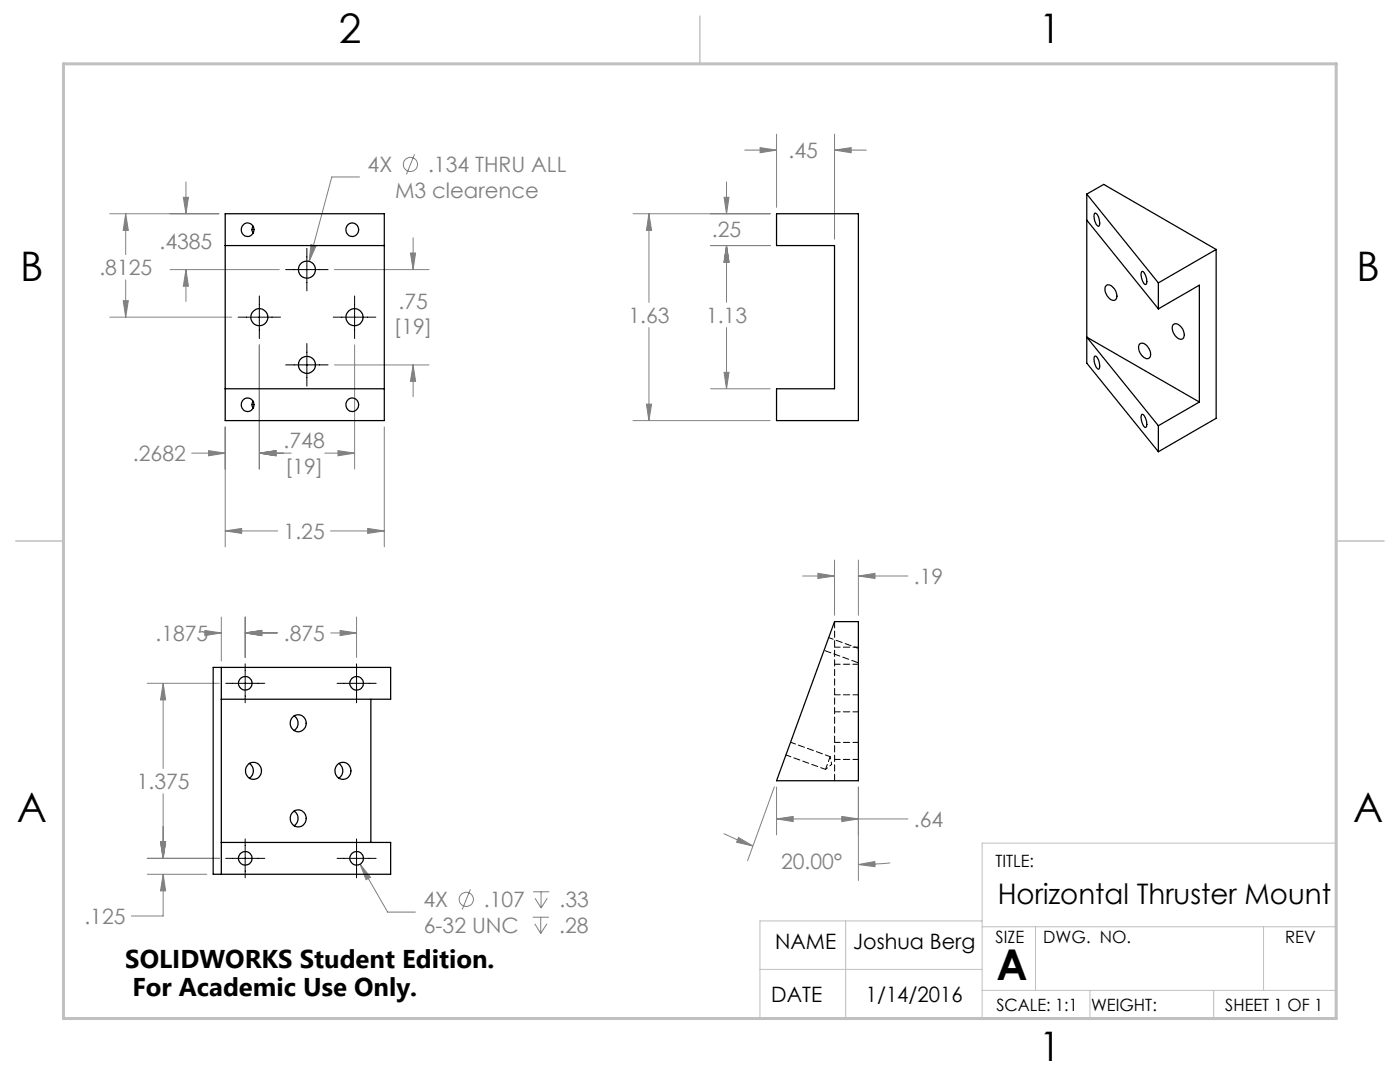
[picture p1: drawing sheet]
<svg xmlns="http://www.w3.org/2000/svg" width="279mm" height="216mm" viewBox="0 0 279 216" stroke-linecap="round" stroke-linejoin="round" font-family="sans-serif">
<g fill="none" stroke="#808080" stroke-width=".2">
<path d="M36.6 39.4h1l-.5 3.3zM37.1 36.3v6.4M71.8 35.3h-5.6l-4.5 16.9M82.7 30.8l-1.6 4M144.5 39.4h1l-.5 3.3zM145 36.3v6.4M148.6 30h6.4M151.7 29.5l3.3 .5-3.3 .5zM155 26.8v14.6M166.5 30l3.4-.5v1zM166.5 26.8v20.9M166.5 30h6.4"/>
<path d="M21.9 42.7h21.8M25.1 42.7l.5 3.3h-1zM25.1 42.7v8.1M25.1 55.8v7.5M33.9 53.8h21.8M37.1 53.8l.5 3.3h-1zM37.1 53.8v6.3M62.1 48.8l.9 .3-1.3 3.1zM66.7 53.8h18.9M81.9 50.5h1l-.5 3.3zM82.4 47.4v6.4M126.3 42.7h27.4"/>
<path d="M129.5 42.7l.5 3.3h-1zM129.5 42.7v17.6M141.8 49h11.9M145 49l.5 3.3h-1zM145 49v11.3M21.9 63.3h24.3M24.6 60h1l-.5 3.3zM51.8 68.8v24.8M66.7 72.8h18.9M70.8 68.8v24.8M82.4 72.8l.5 3.3h-1zM82.4 72.8v6.4"/>
<path d="M129.5 65.4v18.5M141.8 77.6h11.9M144.5 74.3h1l-.5 3.3zM145 65.4v12.2M38.2 90.4h6.7M41.6 89.9l3.3 .5-3.3 .5zM44.9 85.2v23.9M51.8 90.4l3.3-.5v1zM51.8 90.4h6.3M64.8 90.4h6M67.5 89.9l3.3 .5-3.3 .5zM76.7 85.2v23.9"/>
<path d="M126.3 83.9h27.4M129 80.6h1l-.5 3.3zM44.9 105.9l3.3-.5v1zM44.9 105.9h10.5M66 105.9h10.7M73.4 105.4l3.3 .5-3.3 .5zM160.2 114.9h6.3M163.2 114.4l3.3 .5-3.3 .5zM166.5 111.8v11M171.3 114.9l3.3-.5v1zM171.3 111.8v11M171.3 114.9h9.9"/>
<path d="M29.4 136.3h14.4M32.6 136.3l.5 3.4h-1.1zM32.6 136.3v17.1M40.9 125.8l3.3 .5-3.3 .5zM42.8 126.3h1.4M44.2 123.1v8.8M48.9 126.3l3.3-.5v1zM48.9 123.1v8.1M48.9 126.3h6.6M66 126.3h5.2M67.9 125.8l3.3 .5-3.3 .5zM71.2 123.1v8.1"/>
<path d="M32.6 158.4v12.9M154.6 157l-5.4 14.8M155 157.1v9.5M171.3 157.1v18.6M29.4 171.3h14.4M29.4 174.4h11.9M32 168h1.1l-.5 3.3zM32.6 174.4l.5 3.4h-1.1zM32.6 174.4v8.4h-6.4M71.9 172.4l2 2.6-.8 .5zM71.9 172.4l5.5 9.6h5.5M93.9 177.4l-1.6 4.1"/>
<path d="M106.4 177.9h3.2M106.8 179.2l1.2 2M108 177.9v3.3M109.2 179.2l-1.2 2M144.4 166.3l5.8 2.5M147.4 167.1l2.8 1.7-3.2-.7zM155 163.4l3.3-.5v1zM155 163.4h26.2M168 162.9l3.3 .5-3.3 .5zM171.3 172.5l3.3-.6v1zM177.7 172.2l-6.4 .3M106.3 183h3.2"/>
<path d="M106.7 184.3l1.2 2M107.9 183v3.3M109.1 184.3l-1.2 2"/>
<circle cx="81.9" cy="32.8" r="1.41"/>
<circle cx="93.1" cy="179.5" r="1.41"/>
</g>
<g fill="none" stroke="#000" stroke-width=".2">
<path d="M51.8 59.1v8.5M57 53.8h8.5M61.2 49.6v8.4M70.8 59.1v8.5M47.5 63.3h8.5M57 72.8h8.5M61.2 68.5v8.5M66.5 63.3h8.5M45 136.3h7.8M48.9 132.5v7.7M67.3 136.3h7.8M71.2 132.5v7.7"/>
<path d="M45 171.3h7.8M48.9 167.4v7.8M67.3 171.3h7.8M71.2 167.4v7.8"/>
</g>
<path d="M266.7 153.3v49.9h-240M266.7 168.2h-70.7v35M151.7 193.4h44.3M168.8 183.8v19.1M196 183.8h-44.3v19.4M196 197.6h70.7M196 184.9h70.7M206.7 184.9v12.7M217.5 197.6v5.6M242.2 197.6v5.6M252.2 184.9v12.7" fill="none" stroke="#c0c0c0" stroke-width=".2"/>
<path d="M139.7 3.2v9.5M3.1 107.9h9.6M266.7 107.9h9.5" fill="none" stroke="#c0c0c0" stroke-width=".3"/>
<path d="M12.7 12.7h254v190.5h-254z" fill="none" stroke="#c0c0c0" stroke-width=".6"/>
<path d="M129.5 42.7l.5 3.3h-1zM129 80.6h1l-.5 3.3zM145 49l.5 3.3h-1zM144.5 74.3h1l-.5 3.3zM144.5 39.4h1l-.5 3.3zM145 49l.5 3.3h-1zM166.5 30l3.4-.5v1zM151.7 29.5l3.3 .5-3.3 .5zM155 163.4l3.3-.5v1zM168 162.9l3.3 .5-3.3 .5zM171.3 114.9l3.3-.5v1zM163.2 114.4l3.3 .5-3.3 .5zM147.4 167.1l2.8 1.7-3.2-.7zM171.3 172.5l3.3-.6v1zM81.9 50.5h1l-.5 3.3zM82.4 72.8l.5 3.3h-1zM51.8 90.4l3.3-.5v1zM67.5 89.9l3.3 .5-3.3 .5zM44.9 105.9l3.3-.5v1zM73.4 105.4l3.3 .5-3.3 .5zM24.6 60h1l-.5 3.3zM25.1 42.7l.5 3.3h-1zM37.1 53.8l.5 3.3h-1zM36.6 39.4h1l-.5 3.3zM41.6 89.9l3.3 .5-3.3 .5zM51.8 90.4l3.3-.5v1zM62.1 48.8l-.4 3.4 1.3-3.1zM48.9 126.3l3.3-.5v1zM67.9 125.8l3.3 .5-3.3 .5zM48.9 126.3l3.3-.5v1zM40.9 125.8l3.3 .5-3.3 .5zM71.9 172.4l1.2 3.1 .8-.5zM32.6 136.3l.5 3.4h-1.1zM32 168h1.1l-.5 3.3zM32 168h1.1l-.5 3.3zM32.6 174.4l.5 3.4h-1.1z" fill="#808080"/>
<g fill="none" stroke="#000" stroke-width=".25">
<path d="M216.9 38.7v33.8l14.3 17.6M216.9 38.7l14.3 17.7M216.9 38.7l3.4-1.9 22.4 13M44.9 42.7h31.8v41.2h-31.8zM44.9 49h31.8M50.5 45.2a1.22 1.22 0 0 0 0 1.3M155 42.7h16.3v41.2h-16.3v-6.3h11.5v-28.6h-11.5zM216.9 43.9l14.3 17.7M218.5 42.5a1.42 1.42 0 0 1 .9 1.6 .66 .66 0 0 1-.3 1 2.7 2.7 0 0 1-.6-2.6zM220.8 56.9a1.64 1.64 0 0 1 2 1.5 .96 .96 0 0 1-.7 1.5 2.25 2.25 0 0 1-1.4-2.9zM227.8 54.3l.1-.1a1.13 1.13 0 0 1 .8 1.1l.1 .5a.64 .64 0 0 1-.3 1l-.3-.3-.4-1-.1-.6zM231.2 56.4v5.2"/>
<path d="M242.7 49.8l-11.5 6.6M242.7 49.8v33.7l-11.5 6.6M44.9 77.6h31.8M218.5 71.1a1.41 1.41 0 0 1 .9 1.5 .87 .87 0 0 1-.2 1.1 2.34 2.34 0 0 1-.7-2.6zM227.4 68.7a1.19 1.19 0 0 1 1.8 .7 1.49 1.49 0 0 1 0 2.1 2.15 2.15 0 0 1-1.9-2.6zM231.2 61.6l8.2-4.7v23.3M234.1 64.8a1.39 1.39 0 0 1 1.9 .9 1.42 1.42 0 0 1-.1 2 2.15 2.15 0 0 1-1.9-2.6zM50.5 80.1a1.22 1.22 0 0 0 0 1.4M227.9 82.7a1.52 1.52 0 0 1 .9 1.6 .64 .64 0 0 1-.3 1 2.57 2.57 0 0 1-.6-2.6zM231.2 84.9v5.2M239.4 80.2l-8.2 4.7M239.4 80.2l-22.5-12.9 14.3 17.6"/>
<path d="M44.2 133.2v41.2M44.2 139.5h33.8v-6.3h-35.5v41.2h35.5v-6.3h-33.8M74 139.5v28.6M166.5 124h4.8v31.8h-16.3zM49.6 152.5a1.63 1.63 0 0 1 2.2 .3 1.63 1.63 0 0 1-.1 2.2 1.63 1.63 0 0 1-2.3 0 1.8 1.8 0 0 1 .2-2.5zM49.8 152.3a1.77 1.77 0 0 1 0 3M58.3 143.2a1.63 1.63 0 0 1 2.3-.1 1.63 1.63 0 0 1 .2 2.3 1.63 1.63 0 0 1-2.3 .2 1.71 1.71 0 0 1-.2-2.4zM58.7 142.8a1.77 1.77 0 0 1 0 3M67.5 152.5a1.63 1.63 0 0 1 2.2 .3 1.63 1.63 0 0 1-.2 2.2 1.63 1.63 0 0 1-2.2 0 1.8 1.8 0 0 1 .2-2.5zM67.6 152.3a1.77 1.77 0 0 1 0 3M58.3 162.1a1.62 1.62 0 0 1 2.3 .1 1.62 1.62 0 0 1 0 2.2 1.62 1.62 0 0 1-2.3 .1 1.81 1.81 0 0 1 0-2.4zM58.7 161.9a1.77 1.77 0 0 1 0 2.9"/>
<circle cx="49.4" cy="45.8" r="1.32"/>
<circle cx="61.2" cy="53.8" r="1.7"/>
<circle cx="70.3" cy="45.8" r="1.32"/>
<circle cx="51.8" cy="63.3" r="1.69"/>
<circle cx="61.2" cy="72.8" r="1.69"/>
<circle cx="70.8" cy="63.3" r="1.7"/>
<circle cx="49.4" cy="80.7" r="1.32"/>
<circle cx="70.3" cy="80.7" r="1.32"/>
<circle cx="49" cy="136.4" r="1.35"/>
<circle cx="71.2" cy="136.4" r="1.35"/>
<circle cx="49" cy="171.3" r="1.35"/>
<circle cx="71.2" cy="171.3" r="1.35"/>
</g>
<path d="M166.6 132.5h4.7M171.3 138.6h-4.7M171.3 129.1h-4.7M164.7 153.5l1-2.5M166.6 142h4.7M166.6 151.5h4.7M171.3 148.1h-4.7" fill="none" stroke="#000" stroke-width=".2" stroke-dasharray="1.3 .6" stroke-dashoffset=".2"/>
<path d="M166.6 124v31.8" fill="none" stroke="#000" stroke-width=".2" stroke-dasharray="1.3 .6"/>
<path d="M164.5 129.8l6.8 2.5" fill="none" stroke="#000" stroke-width=".2" stroke-dasharray="1.3 .6" stroke-dashoffset="-.2"/>
<path d="M171.3 129.4l-5.9-2.2M156.9 150.7l7.8 2.8M165.7 151l-7.9-2.9" fill="none" stroke="#000" stroke-width=".2" stroke-dasharray="1.3 .6" stroke-dashoffset=".3"/>
<path d="M164.7 153.5l1.3-1M166 152.5l-.3-1.5" fill="none" stroke="#000" stroke-width=".2" stroke-dasharray="1.3 .6" stroke-dashoffset=".8"/>
<text font-size="8.5" x="198.9" y="195.5">A</text>
<g font-size="8.1">
<text x="67.6" y="8.5">2</text>
<text x="207.3" y="8.5">1</text>
<text x="4" y="56.2">B</text>
<text x="270.7" y="56.2">B</text>
<text x="3.3" y="164.1">A</text>
<text x="270" y="164.1">A</text>
<text x="207.3" y="211.7">1</text>
</g>
<text font-size="5.6" x="199.1" y="180.4">Horizontal Thruster Mount</text>
<g font-size="5.1">
<text x="25" y="193.2">SOLIDWORKS Student Edition.</text>
<text x="26.4" y="198.8">For Academic Use Only.</text>
</g>
<g font-size="4.2" fill="#808080">
<text x="73.4" y="34.3">4X</text>
<text x="85.4" y="34.3">.134 THRU ALL</text>
<text x="157.4" y="31.6">.45</text>
<text x="78.8" y="39.4">M3 clearence</text>
<text x="142.1" y="47.3">.25</text>
<text x="31.8" y="49.6">.4385</text>
<text x="19.8" y="54.9">.8125</text>
<text x="79.5" y="61.6">.75</text>
<text x="125.4" y="64.4">1.63</text>
<text x="140.9" y="64.4">1.13</text>
<text x="78.6" y="66.6">[19]</text>
<text x="56.6" y="89.5">.748</text>
<text x="26.5" y="92">.2682</text>
<text x="56.9" y="94.5">[19]</text>
<text x="56.6" y="107.5">1.25</text>
<text x="182.4" y="116.5">.19</text>
<text x="31" y="127.9">.1875</text>
<text x="56.6" y="127.9">.875</text>
<text x="27.3" y="157.5">1.375</text>
<text x="182.4" y="165">.64</text>
<text x="155.9" y="173.4">20.00°</text>
<text x="16.8" y="184.4">.125</text>
<text x="84.5" y="181">4X</text>
<text x="96.6" y="181">.107</text>
<text x="111.7" y="181">.33</text>
<text x="84.6" y="186.1">6-32 UNC</text>
<text x="111.6" y="186.1">.28</text>
</g>
<g font-size="4.2">
<text x="154.7" y="189.4">NAME</text>
<text x="170.3" y="189.4">Joshua Berg</text>
<text x="153.9" y="200">DATE</text>
<text x="172.8" y="200">1/14/2016</text>
</g>
<g font-size="3.4">
<text x="198.7" y="172.9">TITLE:</text>
<text x="198.7" y="188.1">SIZE</text>
<text x="208.2" y="188.2">DWG. NO.</text>
<text x="256.5" y="188.2">REV</text>
<text x="198.8" y="201.7">SCALE: 1:1</text>
<text x="217.7" y="201.8">WEIGHT:</text>
<text x="244.5" y="201.7">SHEET 1 OF 1</text>
</g>
</svg>
